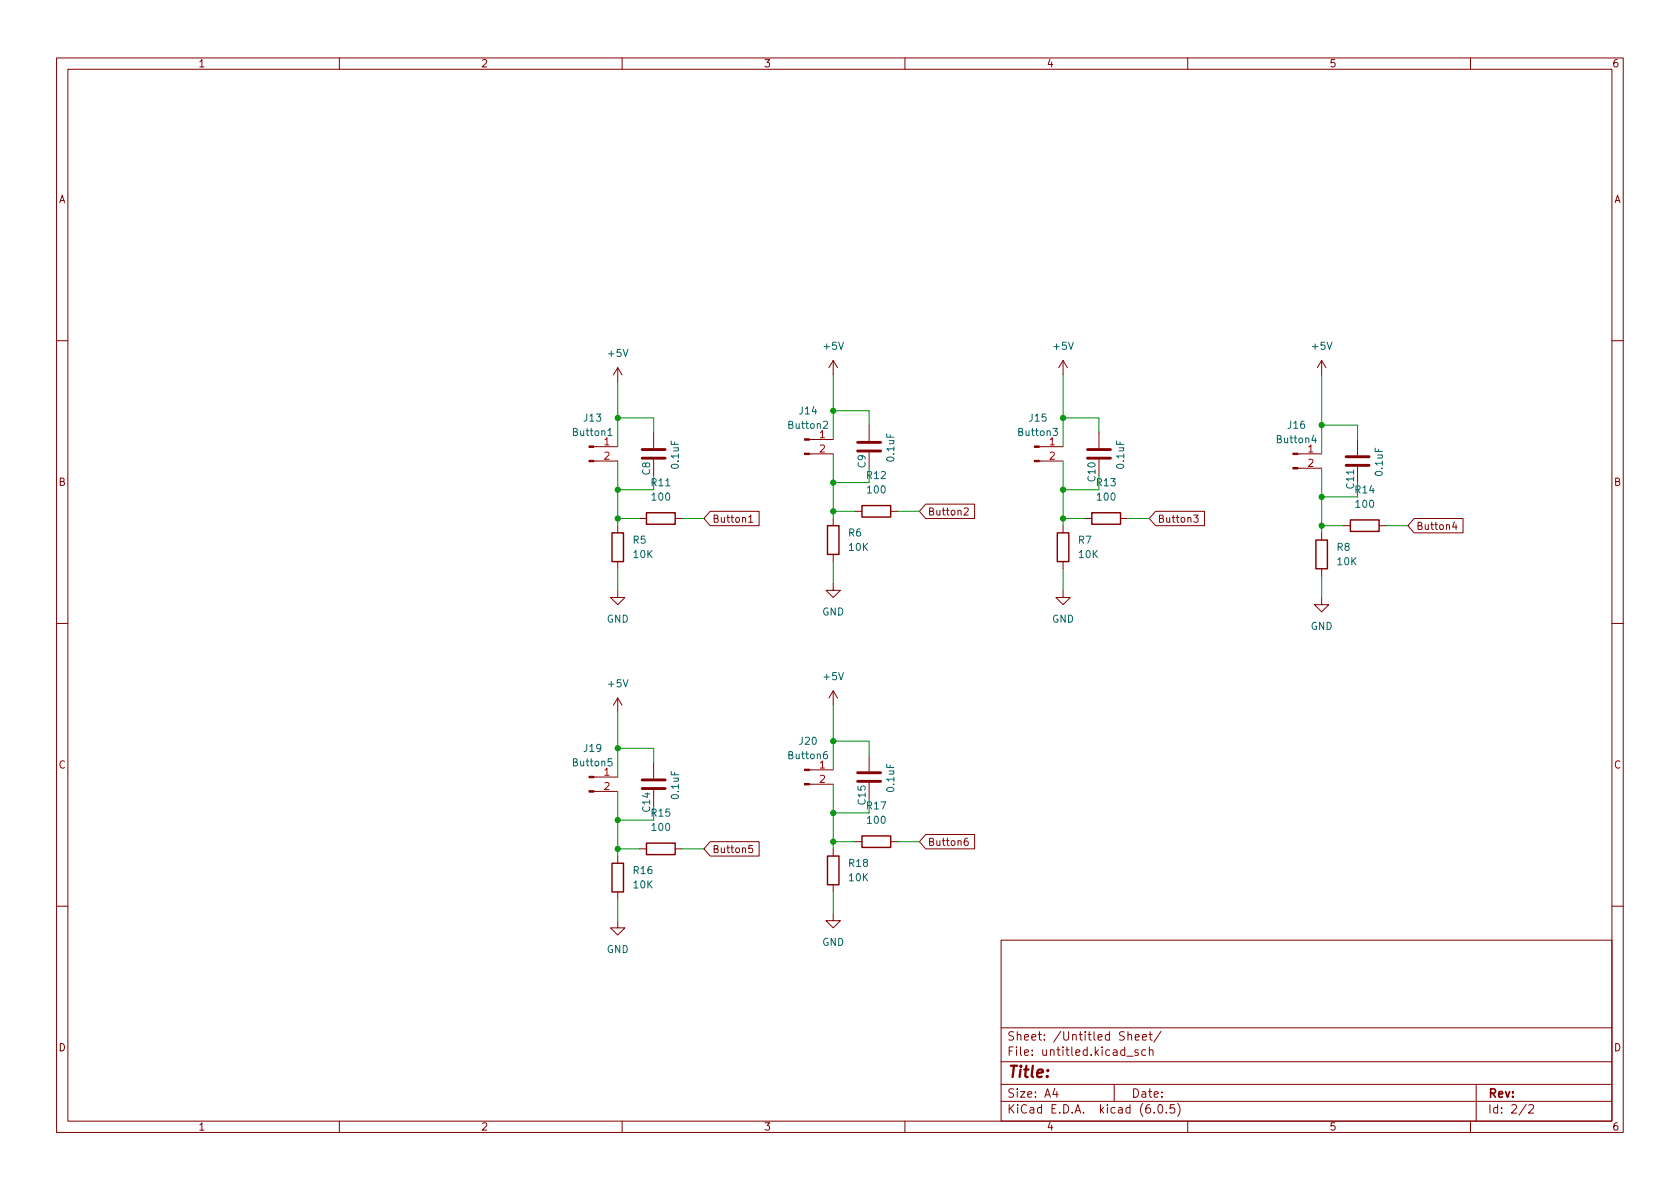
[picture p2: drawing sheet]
<svg xmlns="http://www.w3.org/2000/svg" width="297mm" height="210mm" viewBox="0 0 297 210" stroke-linecap="round" stroke-linejoin="round" font-family="sans-serif">
<g fill="none" stroke="#840000" stroke-width=".18">
<path d="M10 10.2h277v190.1h-277zM12 12.2h273v186.1h-273zM60 10.2v2M110 10.2v2M160 10.2v2M210 10.2v2M260 10.2v2M10 60.2h2M105 79h4.2M109.2 65v2.6M109.2 65l-.7 1.3M109.2 65l.8 1.3"/>
<path d="M115.6 76.4v2.8M143.1 77.7h4.2M147.3 63.7v2.6M147.3 63.7l-.7 1.3M147.3 63.7l.8 1.3M153.7 75.2v2.8M183.7 79h4.3M188 63.7l-.8 1.3M188 63.7v2.6M188 63.7l.7 1.3M194.3 76.4v2.8M233.7 63.7v2.6"/>
<path d="M233.7 63.7l-.8 1.3M233.7 63.7l.7 1.3M240 77.7v2.8M285 60.2h2M105 81.5h4.2M109.2 93v1.2M109.2 99.3v1.3M113 91.7h1.3M119.4 91.7h1.2M125.6 90.4h8.6v2.6h-8.6l-1.1-1.3zM132.4 91.4l.3-.3v1.3M132.4 92.4h.7"/>
<path d="M143.1 80.3h4.2M147.3 91.7v1.3M147.3 98v1.3M151.1 90.4h1.3M157.5 90.4h1.2M163.7 89.1h8.6v2.6h-8.6l-1.1-1.3zM170.5 89.9l.5-.1 .2 .4-.8 .9h.8M183.7 81.5h4.3M188 93v1.2M188 99.3v1.3M191.8 91.7h1.2M194.3 81.3v2.8"/>
<path d="M198.1 91.7h1.3M204.3 90.4h8.7v2.6h-8.7l-1.1-1.3zM211.1 91.1h.7l-.4 .5 .4 .1v.5l-.2 .2-.5-.2M229.5 82.8h4.2M229.5 80.3h4.2M233.7 94.2v1.3M237.5 93h1.3M240 82.5v2.8M243.8 93h1.3M250 91.7h8.7v2.5h-8.7l-1.1-1.2zM257.1 92.3l-.3 .9h.8M257.4 92.8v.8"/>
<path d="M10 110.2h2M109.2 104.4v1.3h1.3l-1.3 1.2-1.3-1.2h1.3M147.3 103.1v1.3h1.3l-1.3 1.3-1.3-1.3h1.3M188 104.4v1.3h1.2l-1.2 1.2-1.3-1.2h1.3M233.7 105.7v1.2h1.2l-1.2 1.3-1.3-1.3h1.3M233.7 100.6v1.2M285 110.2h2M105 139.9h4.2M105 137.4h4.2M109.2 123.4v2.6M109.2 123.4l-.7 1.3M109.2 123.4l.8 1.3"/>
<path d="M115.6 134.9v2.8M143.1 138.7h4.2M143.1 136.1h4.2M147.3 122.2v2.5M147.3 122.2l-.7 1.2M147.3 122.2l.8 1.2M153.7 133.6v2.8M153.7 138.4v2.8M109.2 151.4v1.2M109.2 157.7v1.3M113 150.1h1.3M119.4 150.1h1.2"/>
<path d="M125.6 148.8h8.6v2.6h-8.6l-1.1-1.3zM133 149.5h-.6v.6l.2-.1h.4l.1 .2-.1 .5-.1 .1-.5-.1M147.3 150.1v1.3M147.3 156.5v1.2M151.1 148.8h1.3M157.5 148.8h1.2M163.7 147.6h8.6v2.5h-8.6l-1.1-1.3zM171.1 148.2l-.4 .1a.86 .86 0 0 0 0 1.2l.4-.1 .1-.4-.2-.3h-.3l-.2 .3M10 160.2h2M109.2 162.8v1.3h1.3l-1.3 1.2-1.3-1.2h1.3M147.3 161.5v1.3h1.3l-1.3 1.3-1.3-1.3h1.3M177 166.3h108v32h-108z"/>
<path d="M285 160.2h2M60 198.3v2M110 198.3v2M160 198.3v2M177 194.8h108M177 191.8h108M177 187.8h108M177 181.8h108M186.5 192.5l-.4 1h1M186.9 193v1M197 191.8v3M199.2 186.8h1.2"/>
<path d="M199.4 183.1l.2-.2 .4 .1 .1 .9M200.7 183.4l.7-.1v-.3l-.5-.1-.2 .2 .1 .8h.6M201.2 185.7l-.3-.1-.3 .2 .1 .3 .5 .1v.4h-.6M202 183.4l.7-.1-.1-.3-.4-.1-.2 .2 .1 .8h.5M202.6 185.7l-.5-.1-.2 .3v.4l.1 .3h.6M203.1 182.9h.6M203.2 185.8l.2-.2 .4 .1 .1 .9M203.2 185.1v1.5M203.4 182.4v1.3l.3 .2M204.1 196.7v.1M204.9 195.4l.2-.1a.81 .81 0 0 1 .6 .7 .81 .81 0 0 1-.3 .8h-.2a.81 .81 0 0 1-.6-.6 .81 .81 0 0 1 .3-.8zM205.3 182.4l-1.3 1.9"/>
<path d="M206.2 196.7v.1M207.6 195.3h-.7v.7l.2-.1 .5 .1 .1 .2-.1 .5-.2 .1-.5-.1M208.2 195.1a1.72 1.72 0 0 1 0 2.3M210 198.3v2M260 198.3v2M261 191.8v6.5M269.9 195.3l-1.3 1.9M270.3 195.5l.6-.2 .2 .2 .1 .3-1 1h1"/>
</g>
<path d="M113.5 79.5h4.1M151.6 78.2h4.1M151.6 79.8h4.1M192.3 79.5h4M113.5 81h4.1M192.3 81h4M238 80.8h4.1M238 82.3h4.1M113.5 137.9h4.1M113.5 139.4h4.1M151.6 136.6h4.1M151.6 138.2h4.1" fill="none" stroke="#840000" stroke-width=".51"/>
<g fill="#840000" stroke="#840000" stroke-width=".18">
<path d="M142.2 138.6h.9v.2h-.9z"/>
<path d="M142.2 136h.9v.3h-.9z"/>
<path d="M182.9 81.4h.8v.3h-.8z"/>
<path d="M182.9 78.9h.8v.2h-.8z"/>
<path d="M104.1 139.8h.9v.3h-.9z"/>
<path d="M104.1 137.3h.9v.2h-.9z"/>
<path d="M228.6 82.7h.9v.2h-.9z"/>
<path d="M228.6 80.1h.9v.3h-.9z"/>
<path d="M142.2 80.1h.9v.3h-.9z"/>
<path d="M142.2 77.6h.9v.2h-.9z"/>
<path d="M104.1 81.4h.9v.3h-.9z"/>
<path d="M104.1 78.9h.9v.2h-.9z"/>
</g>
<path d="M107.5 76.1l.4-.3v1.2M107.5 77h.7M145.6 74.6l.5-.1 .2 .3-.8 1h.8M186.2 75.8h.8l-.5 .4 .4 .2v.5l-.2 .1-.5-.1M232.3 77l-.3 .9h.7M232.6 77.4v.9M108.2 134.2h-.6l-.1 .6 .2-.1h.4l.1 .2v.4l-.2 .1-.5-.1M146.2 132.9l-.4 .1a.85 .85 0 0 0 0 1.2l.5-.1v-.5l-.2-.2h-.4l-.1 .2" fill="none" stroke="#006464" stroke-width=".18"/>
<path d="M108.2 94.2h2v5.1h-2zM114.3 90.7h5.1v2h-5.1zM146.3 93h2v5h-2zM152.4 89.4h5.1v2h-5.1zM186.9 94.2h2.1v5.1h-2.1zM193 90.7h5.1v2h-5.1zM232.7 95.5h2v5.1h-2zM238.8 91.9h5v2.1h-5zM108.2 152.6h2v5.1h-2zM114.3 149.1h5.1v2h-5.1zM146.3 151.4h2v5.1h-2zM152.4 147.8h5.1v2.1h-5.1z" fill="none" stroke="#840000" stroke-width=".25"/>
<g fill="none" stroke="#009600" stroke-width=".18">
<path d="M109.2 67.6v11.4M109.2 73.9h6.4v2.5M147.3 66.3v11.4M147.3 72.6h6.4v2.6M188 66.3v12.7M188 73.9h6.3v2.5M233.7 66.3v14M233.7 75.2h6.3v2.5M109.2 81.5v11.5M109.2 91.7h3.8M115.6 84.1v2.5h-6.4M120.6 91.7h3.9"/>
<path d="M147.3 80.3v11.4M147.3 99.3v3.8M147.3 90.4h3.8M153.7 82.8v2.5h-6.4M158.7 90.4h3.9M188 91.7h3.8M188 81.5v11.5M194.3 84.1v2.5h-6.3M199.4 91.7h3.8M233.7 93h3.8M233.7 82.8v11.4M240 85.3v2.6h-6.3"/>
<path d="M245.1 93h3.8M109.2 100.6v3.8M188 100.6v3.8M233.7 101.8v3.9M109.2 126v11.4M109.2 139.9v11.5M109.2 132.3h6.4v2.6M147.3 124.7v11.4M147.3 138.7v11.4M147.3 131.1h6.4v2.5M109.2 159v3.8M109.2 150.1h3.8"/>
<path d="M115.6 142.5v2.5h-6.4M120.6 150.1h3.9M147.3 157.7v3.8M147.3 148.8h3.8M153.7 141.2v2.6h-6.4M158.7 148.8h3.9"/>
</g>
<g fill="#009600" stroke="#009600" stroke-width=".18">
<circle cx="109.2" cy="145" r=".46"/>
<circle cx="147.3" cy="143.8" r=".46"/>
<circle cx="147.3" cy="131.1" r=".46"/>
<circle cx="109.2" cy="150.1" r=".46"/>
<circle cx="109.2" cy="132.3" r=".46"/>
<circle cx="147.3" cy="148.8" r=".46"/>
<circle cx="188" cy="91.7" r=".46"/>
<circle cx="233.7" cy="93" r=".46"/>
<circle cx="188" cy="73.9" r=".46"/>
<circle cx="233.7" cy="87.9" r=".46"/>
<circle cx="188" cy="86.6" r=".46"/>
<circle cx="233.7" cy="75.2" r=".46"/>
<circle cx="109.2" cy="91.7" r=".46"/>
<circle cx="109.2" cy="86.6" r=".46"/>
<circle cx="109.2" cy="73.9" r=".46"/>
<circle cx="147.3" cy="85.3" r=".46"/>
<circle cx="147.3" cy="72.6" r=".46"/>
<circle cx="147.3" cy="90.4" r=".46"/>
</g>
<text font-size="2.8" fill="#840000" x="178" y="190.6">Title:</text>
<g font-size="2.1" fill="#840000">
<text x="178" y="184">Sheet: /Untitled Sheet/</text>
<text x="178" y="186.7">File: untitled.kicad_sch</text>
<text x="178" y="196.9">KiCad E.D.A. kicad (6.0.5)</text>
<text x="178" y="194.1">Size: A4</text>
<text x="200" y="194.1">Date:</text>
<text x="263" y="194.1">Rev:</text>
<text x="263" y="196.9">Id: 2/2</text>
</g>
<g font-size="1.8" fill="#840000">
<text x="35" y="11.9">1</text>
<text x="85" y="11.9">2</text>
<text x="135" y="11.9">3</text>
<text x="185" y="11.9">4</text>
<text x="235" y="11.9">5</text>
<text x="285" y="11.9">6</text>
<text x="10.3" y="35.9">A</text>
<text x="285.3" y="35.9">A</text>
<text x="10.3" y="85.9">B</text>
<text x="285.3" y="85.9">B</text>
<text x="125.9" y="92.4">Button1</text>
<text x="164" y="91.1">Button2</text>
<text x="204.6" y="92.4">Button3</text>
<text x="250.3" y="93.7">Button4</text>
<text x="10.3" y="135.9">C</text>
<text x="285.3" y="135.9">C</text>
<text x="164" y="149.6">Button6</text>
<text x="125.9" y="150.8">Button5</text>
<text x="10.3" y="185.9">D</text>
<text x="285.3" y="185.9">D</text>
<text x="35" y="199.9">1</text>
<text x="85" y="199.9">2</text>
<text x="135" y="199.9">3</text>
<text x="185" y="199.9">4</text>
<text x="235" y="199.9">5</text>
<text x="285" y="199.9">6</text>
</g>
<g font-size="1.8" fill="#006464">
<text x="107.6" y="63.1">+5V</text>
<text x="145.7" y="61.8">+5V</text>
<text x="186.4" y="61.8">+5V</text>
<text x="232.1" y="61.8">+5V</text>
<text x="101.4" y="77.1">Button1</text>
<text x="103.3" y="74.5">J13</text>
<text x="139.5" y="75.8">Button2</text>
<text x="141.4" y="73.3">J14</text>
<text x="180.2" y="77.1">Button3</text>
<text x="182" y="74.5">J15</text>
<text x="227.8" y="75.8">J16</text>
<text x="114.9" y="84" transform="rotate(-90 114.9 84)">C8</text>
<text x="120" y="82.7" transform="rotate(-90 120 82.7)">0.1uF</text>
<text x="153" y="82.7" transform="rotate(-90 153 82.7)">C9</text>
<text x="158.1" y="81.5" transform="rotate(-90 158.1 81.5)">0.1uF</text>
<text x="198.8" y="82.7" transform="rotate(-90 198.8 82.7)">0.1uF</text>
<text x="225.9" y="78.4">Button4</text>
<text x="115.2" y="86">R11</text>
<text x="115.4" y="88.5">100</text>
<text x="153.3" y="84.7">R12</text>
<text x="153.5" y="87.2">100</text>
<text x="193.7" y="85.1" transform="rotate(-90 193.7 85.1)">C10</text>
<text x="194" y="86">R13</text>
<text x="194.1" y="88.5">100</text>
<text x="239.4" y="86.3" transform="rotate(-90 239.4 86.3)">C11</text>
<text x="239.7" y="87.2">R14</text>
<text x="239.8" y="89.8">100</text>
<text x="244.5" y="84" transform="rotate(-90 244.5 84)">0.1uF</text>
<text x="150" y="94.9">R6</text>
<text x="111.9" y="96.1">R5</text>
<text x="112.1" y="98.7">10K</text>
<text x="150.2" y="97.4">10K</text>
<text x="190.7" y="96.1">R7</text>
<text x="190.8" y="98.7">10K</text>
<text x="236.4" y="97.4">R8</text>
<text x="236.5" y="99.9">10K</text>
<text x="107.3" y="110.1">GND</text>
<text x="145.4" y="108.8">GND</text>
<text x="186" y="110.1">GND</text>
<text x="231.7" y="111.4">GND</text>
<text x="107.6" y="121.5">+5V</text>
<text x="145.7" y="120.3">+5V</text>
<text x="141.4" y="131.7">J20</text>
<text x="101.4" y="135.5">Button5</text>
<text x="103.3" y="133">J19</text>
<text x="139.5" y="134.2">Button6</text>
<text x="114.9" y="143.5" transform="rotate(-90 114.9 143.5)">C14</text>
<text x="120" y="141.2" transform="rotate(-90 120 141.2)">0.1uF</text>
<text x="153" y="142.2" transform="rotate(-90 153 142.2)">C15</text>
<text x="153.3" y="143.1">R17</text>
<text x="158.1" y="139.9" transform="rotate(-90 158.1 139.9)">0.1uF</text>
<text x="115.2" y="144.4">R15</text>
<text x="115.4" y="146.9">100</text>
<text x="153.5" y="145.7">100</text>
<text x="112.1" y="154.6">R16</text>
<text x="150.2" y="153.3">R18</text>
<text x="150.2" y="155.8">10K</text>
<text x="112.1" y="157.1">10K</text>
<text x="145.4" y="167.3">GND</text>
<text x="107.3" y="168.5">GND</text>
</g>
<g font-size="1.8" fill="#a90000">
<text x="144.9" y="77.5">1</text>
<text x="106.8" y="78.7">1</text>
<text x="106.8" y="81.3">2</text>
<text x="144.9" y="80">2</text>
<text x="185.6" y="78.7">1</text>
<text x="185.6" y="81.3">2</text>
<text x="231.3" y="80">1</text>
<text x="231.3" y="82.5">2</text>
<text x="106.8" y="137.2">1</text>
<text x="144.9" y="135.9">1</text>
<text x="106.8" y="139.7">2</text>
<text x="144.9" y="138.4">2</text>
</g>
</svg>
